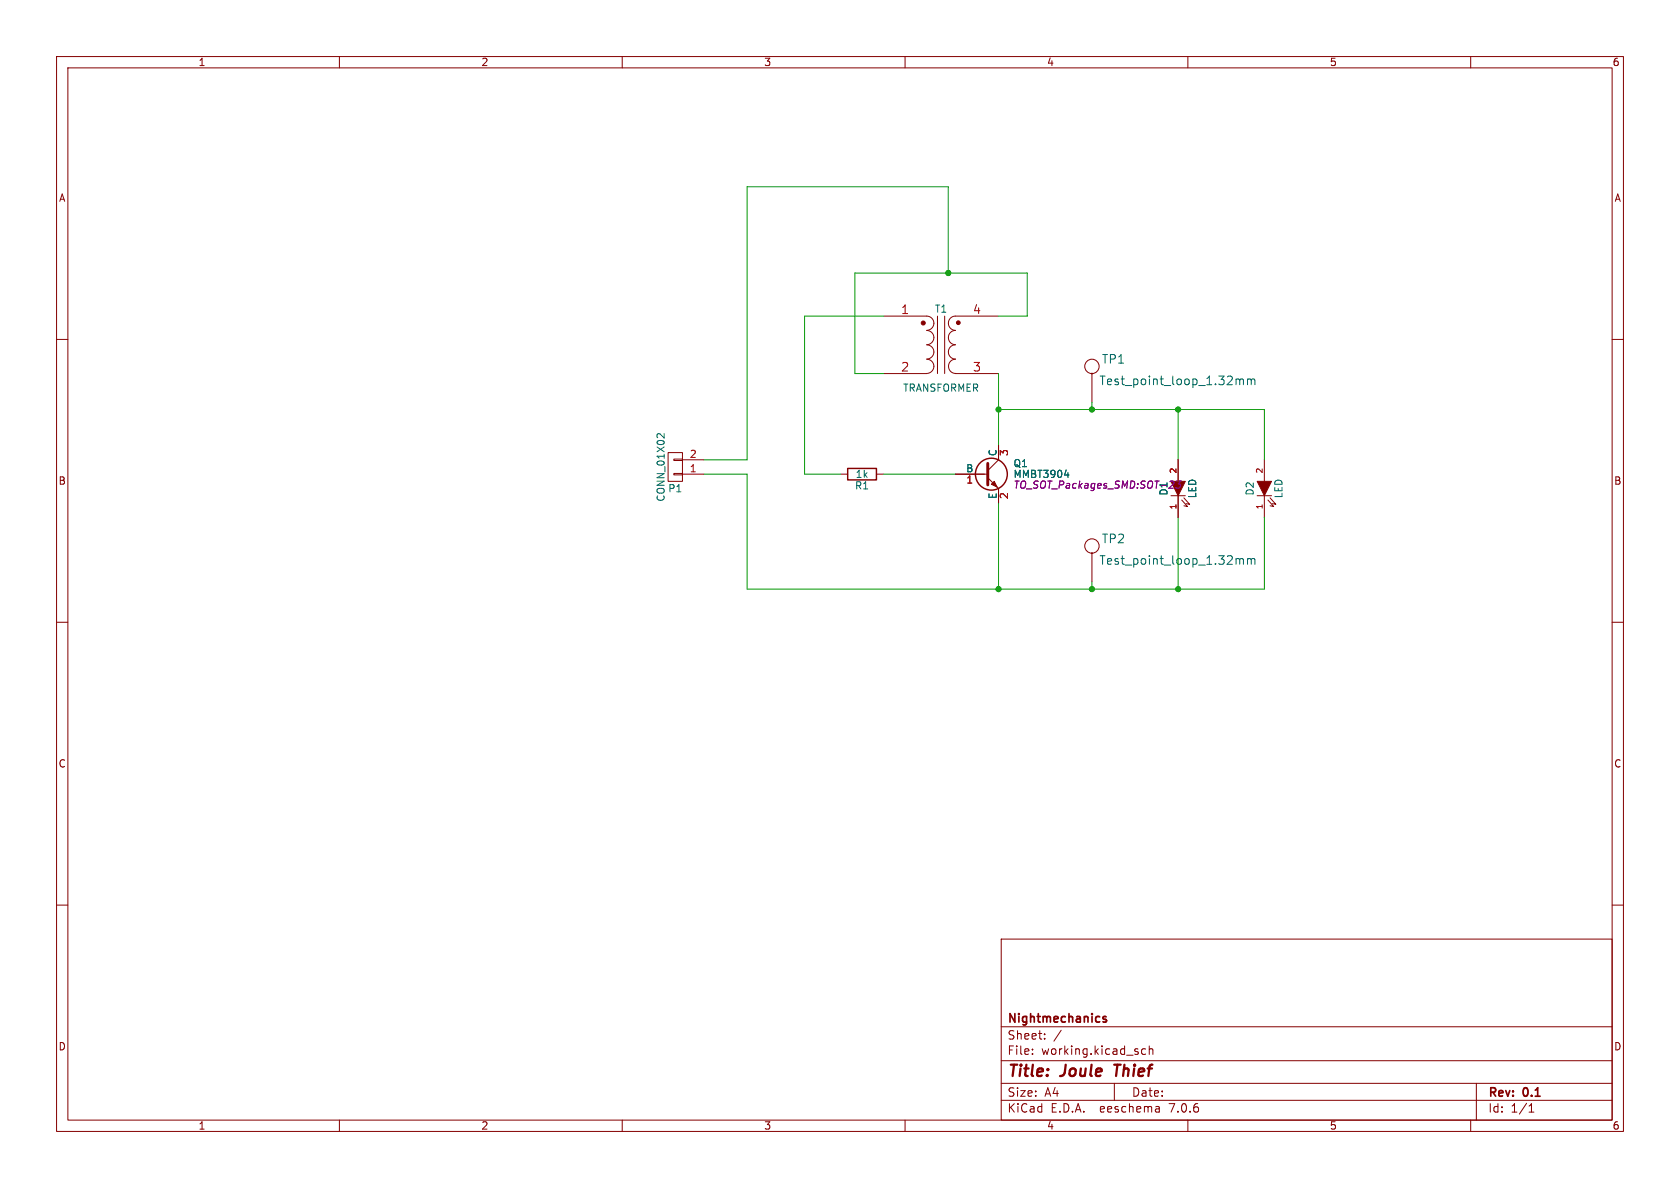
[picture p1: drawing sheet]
(kicad_sch (version 20230121) (generator eeschema)

 (paper "A4")

 (title_block
  (title "Joule Thief")
  (rev "0.1")
  (company "Nightmechanics"))

 (lib_symbols
  (symbol "Joule_thief-rescue:CONN_01X02" (pin_names (offset 1.016) hide) (in_bom yes) (on_board yes)
   (property "Reference" "P" (at 0 3.81 0) (effects (font (size 1.27 1.27))))
   (property "Value" "CONN_01X02" (at 2.54 0 90) (effects (font (size 1.27 1.27))))
   (property "Footprint" "" (at 0 0 0) (effects (font (size 1.27 1.27))))
   (property "Datasheet" "" (at 0 0 0) (effects (font (size 1.27 1.27))))
   (symbol "CONN_01X02_0_1"
    (rectangle (start -1.27 -1.143) (end 0.254 -1.397) (stroke (width 0) (type solid)) (fill (type none)))
    (rectangle (start -1.27 1.397) (end 0.254 1.143) (stroke (width 0) (type solid)) (fill (type none)))
    (rectangle (start -1.27 2.54) (end 1.27 -2.54) (stroke (width 0) (type solid)) (fill (type none))))
   (symbol "CONN_01X02_1_1"
    (pin passive line (at -5.08 1.27 0) (length 3.81) (name "P1" (effects (font (size 1.27 1.27)))) (number "1" (effects (font (size 1.27 1.27)))))
    (pin passive line (at -5.08 -1.27 0) (length 3.81) (name "P2" (effects (font (size 1.27 1.27)))) (number "2" (effects (font (size 1.27 1.27)))))))
  (symbol "Joule_thief-rescue:LED" (pin_names (offset 1.016) hide) (in_bom yes) (on_board yes)
   (property "Reference" "D" (at 0 2.54 0) (effects (font (size 1.27 1.27))))
   (property "Value" "LED" (at 0 -2.54 0) (effects (font (size 1.27 1.27))))
   (property "Footprint" "" (at 0 0 0) (effects (font (size 1.27 1.27))))
   (property "Datasheet" "" (at 0 0 0) (effects (font (size 1.27 1.27))))
   (symbol "LED_0_1"
    (polyline (pts (xy -1.27 1.27) (xy -1.27 -1.27)) (stroke (width 0) (type solid)) (fill (type none)))
    (polyline (pts (xy -2.032 -0.635) (xy -3.175 -1.651) (xy -3.048 -1.016)) (stroke (width 0) (type solid)) (fill (type none)))
    (polyline (pts (xy -1.651 -1.016) (xy -2.794 -2.032) (xy -2.667 -1.397)) (stroke (width 0) (type solid)) (fill (type none)))
    (polyline (pts (xy 1.27 1.27) (xy -1.27 0) (xy 1.27 -1.27)) (stroke (width 0) (type solid)) (fill (type outline))))
   (symbol "LED_1_1"
    (pin passive line (at -5.08 0 0) (length 3.81) (name "K" (effects (font (size 1.016 1.016)))) (number "1" (effects (font (size 1.016 1.016)))))
    (pin passive line (at 5.08 0 180) (length 3.81) (name "A" (effects (font (size 1.016 1.016)))) (number "2" (effects (font (size 1.016 1.016)))))))
  (symbol "Joule_thief-rescue:MMBT3904" (pin_names (offset 0)) (in_bom yes) (on_board yes)
   (property "Reference" "Q" (at 5.08 1.905 0) (effects (font (size 1.27 1.27)) (justify left)))
   (property "Value" "MMBT3904" (at 5.08 0 0) (effects (font (size 1.27 1.27)) (justify left)))
   (property "Footprint" "SOT-23" (at 5.08 -1.905 0) (effects (font (size 1.27 1.27) italic) (justify left)))
   (property "Datasheet" "" (at 0 0 0) (effects (font (size 1.27 1.27)) (justify left)))
   (symbol "MMBT3904_0_1"
    (polyline (pts (xy 0 0) (xy 0.635 0)) (stroke (width 0) (type solid)) (fill (type none)))
    (polyline (pts (xy 0.635 0.635) (xy 2.54 2.54)) (stroke (width 0) (type solid)) (fill (type none)))
    (polyline (pts (xy 0.635 -0.635) (xy 2.54 -2.54) (xy 2.54 -2.54)) (stroke (width 0) (type solid)) (fill (type none)))
    (polyline (pts (xy 0.635 1.905) (xy 0.635 -1.905) (xy 0.635 -1.905)) (stroke (width 0.508) (type solid)) (fill (type none)))
    (polyline (pts (xy 1.27 -1.778) (xy 1.778 -1.27) (xy 2.286 -2.286) (xy 1.27 -1.778) (xy 1.27 -1.778)) (stroke (width 0) (type solid)) (fill (type outline)))
    (circle (center 1.27 0) (radius 2.8194) (stroke (width 0.254) (type solid)) (fill (type none))))
   (symbol "MMBT3904_1_1"
    (pin input line (at -5.08 0 0) (length 5.08) (name "B" (effects (font (size 1.27 1.27)))) (number "1" (effects (font (size 1.27 1.27)))))
    (pin passive line (at 2.54 -5.08 90) (length 2.54) (name "E" (effects (font (size 1.27 1.27)))) (number "2" (effects (font (size 1.27 1.27)))))
    (pin passive line (at 2.54 5.08 270) (length 2.54) (name "C" (effects (font (size 1.27 1.27)))) (number "3" (effects (font (size 1.27 1.27)))))))
  (symbol "Joule_thief-rescue:R" (pin_numbers hide) (pin_names (offset 0)) (in_bom yes) (on_board yes)
   (property "Reference" "R" (at 2.032 0 90) (effects (font (size 1.27 1.27))))
   (property "Value" "R" (at 0 0 90) (effects (font (size 1.27 1.27))))
   (property "Footprint" "" (at -1.778 0 90) (effects (font (size 1.27 1.27))))
   (property "Datasheet" "" (at 0 0 0) (effects (font (size 1.27 1.27))))
   (symbol "R_0_1"
    (rectangle (start -1.016 -2.54) (end 1.016 2.54) (stroke (width 0.254) (type solid)) (fill (type none))))
   (symbol "R_1_1"
    (pin passive line (at 0 3.81 270) (length 1.27) (name "~" (effects (font (size 1.27 1.27)))) (number "1" (effects (font (size 1.27 1.27)))))
    (pin passive line (at 0 -3.81 90) (length 1.27) (name "~" (effects (font (size 1.27 1.27)))) (number "2" (effects (font (size 1.27 1.27)))))))
  (symbol "Joule_thief-rescue:TRANSFORMER" (pin_names (offset 1.016) hide) (in_bom yes) (on_board yes)
   (property "Reference" "T" (at 0 6.35 0) (effects (font (size 1.27 1.27))))
   (property "Value" "TRANSFORMER" (at 0 -7.62 0) (effects (font (size 1.27 1.27))))
   (property "Footprint" "" (at 0 0 0) (effects (font (size 1.524 1.524))))
   (property "Datasheet" "" (at 0 0 0) (effects (font (size 1.524 1.524))))
   (symbol "TRANSFORMER_0_1"
    (circle (center -3.1496 3.8608) (radius 0.3556) (stroke (width 0) (type solid)) (fill (type outline)))
    (arc (start -2.54 -5.0546) (mid -1.6599 -4.6901) (end -1.27 -3.81) (stroke (width 0) (type solid)) (fill (type none)))
    (arc (start -2.54 -2.5146) (mid -1.6599 -2.1501) (end -1.27 -1.27) (stroke (width 0) (type solid)) (fill (type none)))
    (arc (start -2.54 0.0254) (mid -1.6599 0.3899) (end -1.27 1.27) (stroke (width 0) (type solid)) (fill (type none)))
    (arc (start -2.54 2.5654) (mid -1.6599 2.9299) (end -1.27 3.81) (stroke (width 0) (type solid)) (fill (type none)))
    (arc (start -1.27 -3.81) (mid -1.642 -2.912) (end -2.54 -2.54) (stroke (width 0) (type solid)) (fill (type none)))
    (arc (start -1.27 -1.27) (mid -1.642 -0.372) (end -2.54 0) (stroke (width 0) (type solid)) (fill (type none)))
    (arc (start -1.27 1.27) (mid -1.642 2.168) (end -2.54 2.54) (stroke (width 0) (type solid)) (fill (type none)))
    (arc (start -1.27 3.81) (mid -1.642 4.708) (end -2.54 5.08) (stroke (width 0) (type solid)) (fill (type none)))
    (polyline (pts (xy -0.635 5.08) (xy -0.635 -5.08)) (stroke (width 0) (type solid)) (fill (type none)))
    (polyline (pts (xy 0.635 -5.08) (xy 0.635 5.08)) (stroke (width 0) (type solid)) (fill (type none)))
    (arc (start 1.2954 -1.27) (mid 1.6599 -2.1501) (end 2.54 -2.5146) (stroke (width 0) (type solid)) (fill (type none)))
    (arc (start 1.2954 1.27) (mid 1.6599 0.3899) (end 2.54 0.0254) (stroke (width 0) (type solid)) (fill (type none)))
    (arc (start 1.2954 3.81) (mid 1.6599 2.9299) (end 2.54 2.5654) (stroke (width 0) (type solid)) (fill (type none)))
    (arc (start 1.3208 -3.81) (mid 1.6853 -4.6901) (end 2.5654 -5.0546) (stroke (width 0) (type solid)) (fill (type none)))
    (arc (start 2.54 0) (mid 1.642 -0.372) (end 1.2954 -1.27) (stroke (width 0) (type solid)) (fill (type none)))
    (arc (start 2.54 2.54) (mid 1.642 2.168) (end 1.2954 1.27) (stroke (width 0) (type solid)) (fill (type none)))
    (arc (start 2.54 5.08) (mid 1.642 4.708) (end 1.2954 3.81) (stroke (width 0) (type solid)) (fill (type none)))
    (arc (start 2.5654 -2.54) (mid 1.6674 -2.912) (end 1.3208 -3.81) (stroke (width 0) (type solid)) (fill (type none)))
    (circle (center 3.048 3.9116) (radius 0.3302) (stroke (width 0) (type solid)) (fill (type outline))))
   (symbol "TRANSFORMER_1_1"
    (pin passive line (at -10.16 5.08 0) (length 7.62) (name "AA" (effects (font (size 1.524 1.524)))) (number "1" (effects (font (size 1.524 1.524)))))
    (pin passive line (at -10.16 -5.08 0) (length 7.62) (name "AB" (effects (font (size 1.524 1.524)))) (number "2" (effects (font (size 1.524 1.524)))))
    (pin passive line (at 10.16 -5.08 180) (length 7.62) (name "SA" (effects (font (size 1.524 1.524)))) (number "3" (effects (font (size 1.524 1.524)))))
    (pin passive line (at 10.16 5.08 180) (length 7.62) (name "SB" (effects (font (size 1.524 1.524)))) (number "4" (effects (font (size 1.524 1.524)))))))
  (symbol "Joule_thief-rescue:Test_point_loop_1.32mm" (pin_numbers hide) (pin_names (offset 1.016) hide) (in_bom yes) (on_board yes)
   (property "Reference" "TP" (at 3.81 7.62 0) (effects (font (size 1.524 1.524))))
   (property "Value" "Test_point_loop_1.32mm" (at 15.24 3.81 0) (effects (font (size 1.524 1.524))))
   (property "Footprint" "nightmechanic_pcb:Test_point_glass_1.32" (at 1.27 5.08 0) (effects (font (size 1.524 1.524)) hide))
   (property "Datasheet" "http://www.e-markinc.com/images/EmarkCatalog.pdf" (at 0 10.16 0) (effects (font (size 1.524 1.524)) hide))
   (symbol "Test_point_loop_1.32mm_0_1"
    (circle (center 0 5.08) (radius 0.0001) (stroke (width 0) (type solid)) (fill (type none)))
    (circle (center 0 6.35) (radius 1.27) (stroke (width 0) (type solid)) (fill (type none))))
   (symbol "Test_point_loop_1.32mm_1_1"
    (pin passive line (at 0 0 90) (length 5.08) (name "1" (effects (font (size 1.27 1.27)))) (number "1" (effects (font (size 1.27 1.27))))))))

 (junction (at 193.04 104.14) (diameter 0) (color 0 0 0 0))
 (junction (at 167.64 48.26) (diameter 0) (color 0 0 0 0))
 (junction (at 208.28 72.39) (diameter 0) (color 0 0 0 0))
 (junction (at 176.53 104.14) (diameter 0) (color 0 0 0 0))
 (junction (at 176.53 72.39) (diameter 0) (color 0 0 0 0))
 (junction (at 208.28 104.14) (diameter 0) (color 0 0 0 0))
 (junction (at 193.04 72.39) (diameter 0) (color 0 0 0 0))

 (wire (pts (xy 223.52 104.14) (xy 223.52 91.44)) (stroke (width 0) (type default)))
 (wire (pts (xy 223.52 72.39) (xy 223.52 81.28)) (stroke (width 0) (type default)))
 (wire (pts (xy 132.08 33.02) (xy 167.64 33.02)) (stroke (width 0) (type default)))
 (wire (pts (xy 167.64 48.26) (xy 181.61 48.26)) (stroke (width 0) (type default)))
 (wire (pts (xy 193.04 71.12) (xy 193.04 72.39)) (stroke (width 0) (type default)))
 (wire (pts (xy 193.04 104.14) (xy 208.28 104.14)) (stroke (width 0) (type default)))
 (wire (pts (xy 208.28 81.28) (xy 208.28 72.39)) (stroke (width 0) (type default)))
 (wire (pts (xy 142.24 83.82) (xy 148.59 83.82)) (stroke (width 0) (type default)))
 (wire (pts (xy 176.53 72.39) (xy 176.53 78.74)) (stroke (width 0) (type default)))
 (wire (pts (xy 151.13 48.26) (xy 151.13 66.04)) (stroke (width 0) (type default)))
 (wire (pts (xy 156.21 83.82) (xy 168.91 83.82)) (stroke (width 0) (type default)))
 (wire (pts (xy 156.21 55.88) (xy 142.24 55.88)) (stroke (width 0) (type default)))
 (wire (pts (xy 132.08 81.28) (xy 132.08 33.02)) (stroke (width 0) (type default)))
 (wire (pts (xy 124.46 83.82) (xy 132.08 83.82)) (stroke (width 0) (type default)))
 (wire (pts (xy 151.13 48.26) (xy 167.64 48.26)) (stroke (width 0) (type default)))
 (wire (pts (xy 208.28 72.39) (xy 223.52 72.39)) (stroke (width 0) (type default)))
 (wire (pts (xy 181.61 55.88) (xy 176.53 55.88)) (stroke (width 0) (type default)))
 (wire (pts (xy 151.13 66.04) (xy 156.21 66.04)) (stroke (width 0) (type default)))
 (wire (pts (xy 181.61 48.26) (xy 181.61 55.88)) (stroke (width 0) (type default)))
 (wire (pts (xy 176.53 88.9) (xy 176.53 104.14)) (stroke (width 0) (type default)))
 (wire (pts (xy 193.04 102.87) (xy 193.04 104.14)) (stroke (width 0) (type default)))
 (wire (pts (xy 132.08 83.82) (xy 132.08 104.14)) (stroke (width 0) (type default)))
 (wire (pts (xy 167.64 33.02) (xy 167.64 48.26)) (stroke (width 0) (type default)))
 (wire (pts (xy 132.08 104.14) (xy 176.53 104.14)) (stroke (width 0) (type default)))
 (wire (pts (xy 142.24 55.88) (xy 142.24 83.82)) (stroke (width 0) (type default)))
 (wire (pts (xy 176.53 66.04) (xy 176.53 72.39)) (stroke (width 0) (type default)))
 (wire (pts (xy 208.28 91.44) (xy 208.28 104.14)) (stroke (width 0) (type default)))
 (wire (pts (xy 193.04 72.39) (xy 208.28 72.39)) (stroke (width 0) (type default)))
 (wire (pts (xy 124.46 81.28) (xy 132.08 81.28)) (stroke (width 0) (type default)))
 (wire (pts (xy 176.53 72.39) (xy 193.04 72.39)) (stroke (width 0) (type default)))
 (wire (pts (xy 208.28 104.14) (xy 223.52 104.14)) (stroke (width 0) (type default)))
 (wire (pts (xy 176.53 104.14) (xy 193.04 104.14)) (stroke (width 0) (type default)))

 (symbol (lib_id "Joule_thief-rescue:MMBT3904") (at 173.99 83.82 0) (unit 1) (in_bom yes) (on_board yes) (dnp no)
  (property "Reference" "Q1" (at 179.07 81.915 0) (effects (font (size 1.27 1.27)) (justify left)))
  (property "Value" "MMBT3904" (at 179.07 83.82 0) (effects (font (size 1.27 1.27)) (justify left)))
  (property "Footprint" "TO_SOT_Packages_SMD:SOT-23" (at 179.07 85.725 0) (effects (font (size 1.27 1.27) italic) (justify left)))
  (property "Datasheet" "" (at 173.99 83.82 0) (effects (font (size 1.27 1.27)) (justify left))) (pin "1") (pin "2") (pin "3"))

 (symbol (lib_id "Joule_thief-rescue:R") (at 152.4 83.82 270) (unit 1) (in_bom yes) (on_board yes) (dnp no)
  (property "Reference" "R1" (at 152.4 85.852 90) (effects (font (size 1.27 1.27))))
  (property "Value" "1k" (at 152.4 83.82 90) (effects (font (size 1.27 1.27))))
  (property "Footprint" "Resistors_SMD:R_0805_HandSoldering" (at 152.4 82.042 90) (effects (font (size 0.762 0.762)) hide))
  (property "Datasheet" "" (at 152.4 83.82 0) (effects (font (size 0.762 0.762)))) (pin "1") (pin "2"))

 (symbol (lib_id "Joule_thief-rescue:TRANSFORMER") (at 166.37 60.96 0) (unit 1) (in_bom yes) (on_board yes) (dnp no)
  (property "Reference" "T1" (at 166.37 54.61 0) (effects (font (size 1.27 1.27))))
  (property "Value" "TRANSFORMER" (at 166.37 68.58 0) (effects (font (size 1.27 1.27))))
  (property "Footprint" "nightmechanic_pcb:Transformer_22x10" (at 166.37 60.96 0) (effects (font (size 1.524 1.524)) hide))
  (property "Datasheet" "" (at 166.37 60.96 0) (effects (font (size 1.524 1.524)))) (pin "1") (pin "2") (pin "3") (pin "4"))

 (symbol (lib_id "Joule_thief-rescue:LED") (at 208.28 86.36 90) (unit 1) (in_bom yes) (on_board yes) (dnp no)
  (property "Reference" "D1" (at 205.74 86.36 0) (effects (font (size 1.27 1.27))))
  (property "Value" "LED" (at 210.82 86.36 0) (effects (font (size 1.27 1.27))))
  (property "Footprint" "nightmechanic_pcb:LED_5mm" (at 208.28 86.36 0) (effects (font (size 1.524 1.524)) hide))
  (property "Datasheet" "" (at 208.28 86.36 0) (effects (font (size 1.524 1.524)))) (pin "1") (pin "2"))

 (symbol (lib_id "Joule_thief-rescue:LED") (at 223.52 86.36 90) (unit 1) (in_bom yes) (on_board yes) (dnp no)
  (property "Reference" "D2" (at 220.98 86.36 0) (effects (font (size 1.27 1.27))))
  (property "Value" "LED" (at 226.06 86.36 0) (effects (font (size 1.27 1.27))))
  (property "Footprint" "nightmechanic_pcb:LED_PLCC_2_HEATPAD" (at 223.52 86.36 0) (effects (font (size 1.524 1.524)) hide))
  (property "Datasheet" "" (at 223.52 86.36 0) (effects (font (size 1.524 1.524)))) (pin "1") (pin "2"))

 (symbol (lib_id "Joule_thief-rescue:CONN_01X02") (at 119.38 82.55 180) (unit 1) (in_bom yes) (on_board yes) (dnp no)
  (property "Reference" "P1" (at 119.38 86.36 0) (effects (font (size 1.27 1.27))))
  (property "Value" "CONN_01X02" (at 116.84 82.55 90) (effects (font (size 1.27 1.27))))
  (property "Footprint" "nightmechanic_pcb:conn_2_5mm" (at 119.38 82.55 0) (effects (font (size 1.524 1.524)) hide))
  (property "Datasheet" "" (at 119.38 82.55 0) (effects (font (size 1.524 1.524)))) (pin "1") (pin "2"))

 (symbol (lib_id "Joule_thief-rescue:Test_point_loop_1.32mm") (at 193.04 71.12 0) (unit 1) (in_bom yes) (on_board yes) (dnp no)
  (property "Reference" "TP1" (at 196.85 63.5 0) (effects (font (size 1.524 1.524))))
  (property "Value" "Test_point_loop_1.32mm" (at 208.28 67.31 0) (effects (font (size 1.524 1.524))))
  (property "Footprint" "nightmechanic_pcb:Test_point_glass_1.32" (at 193.04 71.12 0) (effects (font (size 1.524 1.524)) hide))
  (property "Datasheet" "http://www.e-markinc.com/images/EmarkCatalog.pdf" (at 193.04 60.96 0) (effects (font (size 1.524 1.524)) hide)) (pin "1"))

 (symbol (lib_id "Joule_thief-rescue:Test_point_loop_1.32mm") (at 193.04 102.87 0) (unit 1) (in_bom yes) (on_board yes) (dnp no)
  (property "Reference" "TP2" (at 196.85 95.25 0) (effects (font (size 1.524 1.524))))
  (property "Value" "Test_point_loop_1.32mm" (at 208.28 99.06 0) (effects (font (size 1.524 1.524))))
  (property "Footprint" "nightmechanic_pcb:Test_point_glass_1.32" (at 193.04 102.87 0) (effects (font (size 1.524 1.524)) hide))
  (property "Datasheet" "http://www.e-markinc.com/images/EmarkCatalog.pdf" (at 193.04 92.71 0) (effects (font (size 1.524 1.524)) hide)) (pin "1"))

 (sheet_instances (path "" (page "1"))))
